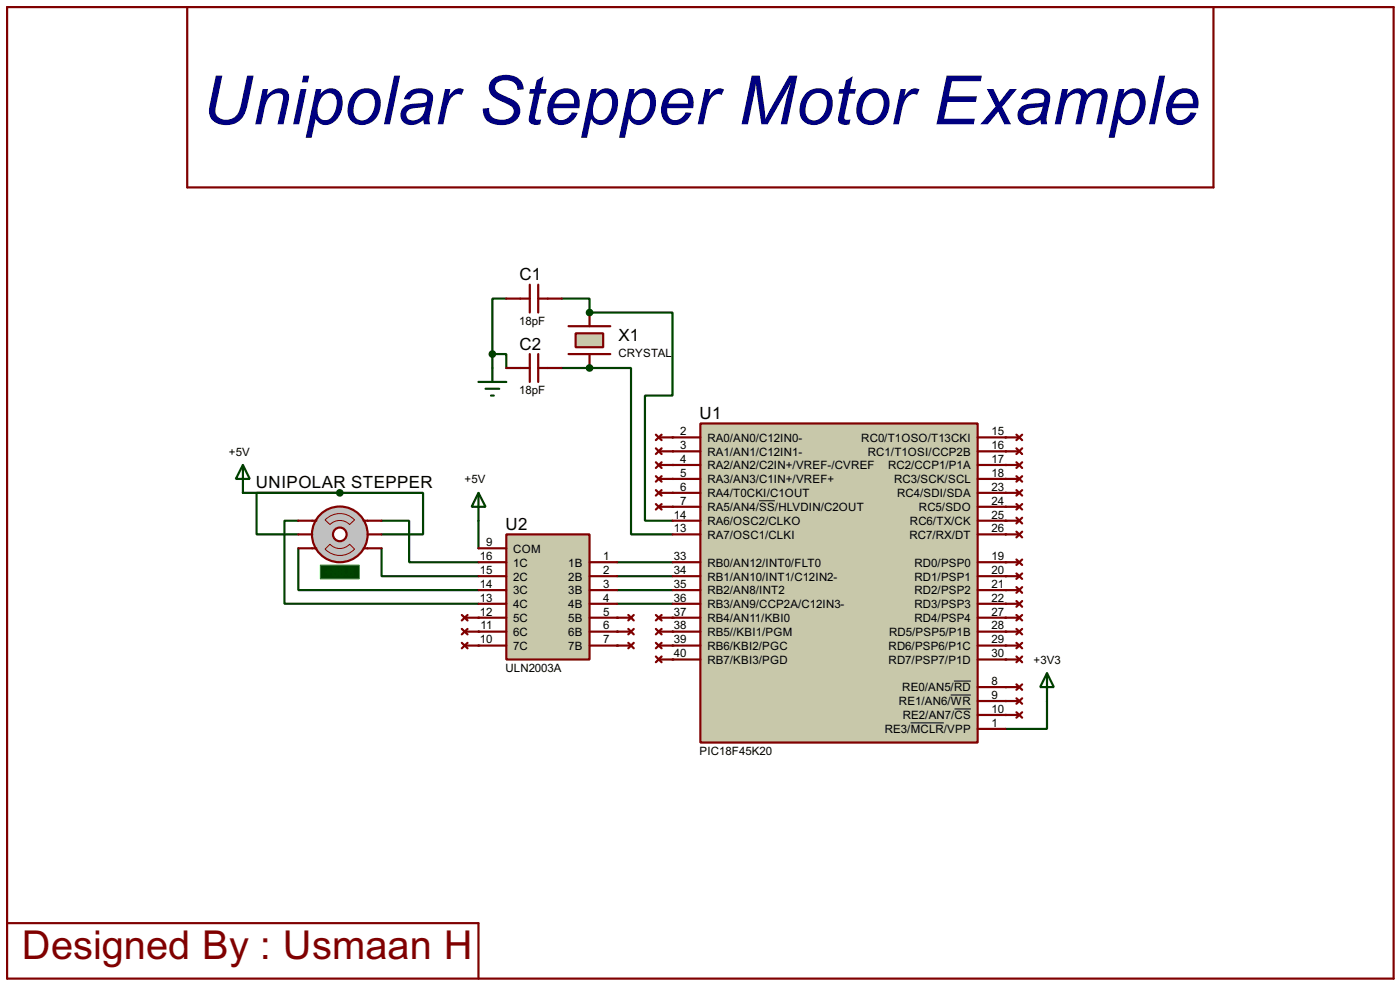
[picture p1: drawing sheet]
<svg xmlns="http://www.w3.org/2000/svg" width="256mm" height="180mm" viewBox="0 0 256 180" stroke-linecap="round" stroke-linejoin="round" font-family="sans-serif">
<path d="M44.5 90.2h17.8M62.3 90.2h-15.3v7.6h7.7M62.3 90.2h15.2v7.6h-7.6" fill="none" stroke="#004000" stroke-width=".4"/>
<circle cx="108" cy="67.4" r=".2" fill="#004000"/>
<path d="M102.9 67.4h5.1" fill="none" stroke="#004000" stroke-width=".4"/>
<circle cx="108" cy="57.2" r=".2" fill="#004000"/>
<path d="M92.8 54.7h-2.6v10.1M102.9 54.7h5.1v2.5M90.2 64.8h2.6v2.6M90.2 64.8v2.6" fill="none" stroke="#004000" stroke-width=".4"/>
<g fill="#004000">
<circle cx="123.2" cy="90.2" r=".2"/>
<circle cx="123.2" cy="92.8" r=".2"/>
</g>
<path d="M108 57.2h15.2v15.2h-5v22.9h5M108 67.4h7.6v30.4h7.6" fill="none" stroke="#004000" stroke-width=".4"/>
<g fill="#004000">
<circle cx="123.2" cy="113.1" r=".2"/>
<circle cx="123.2" cy="115.6" r=".2"/>
<circle cx="123.2" cy="118.2" r=".2"/>
<circle cx="123.2" cy="120.7" r=".2"/>
<circle cx="184.2" cy="80.1" r=".2"/>
<circle cx="184.2" cy="87.7" r=".2"/>
<circle cx="184.2" cy="90.2" r=".2"/>
<circle cx="184.2" cy="92.8" r=".2"/>
<circle cx="184.2" cy="95.3" r=".2"/>
<circle cx="184.2" cy="97.8" r=".2"/>
<circle cx="184.2" cy="102.9" r=".2"/>
<circle cx="184.2" cy="105.5" r=".2"/>
<circle cx="184.2" cy="108" r=".2"/>
<circle cx="184.2" cy="110.5" r=".2"/>
<circle cx="184.2" cy="113.1" r=".2"/>
<circle cx="184.2" cy="115.6" r=".2"/>
<circle cx="184.2" cy="118.2" r=".2"/>
<circle cx="184.2" cy="120.7" r=".2"/>
<circle cx="184.2" cy="125.8" r=".2"/>
<circle cx="184.2" cy="128.3" r=".2"/>
<circle cx="184.2" cy="130.9" r=".2"/>
</g>
<path d="M191.8 128.3v5.1h-7.6" fill="none" stroke="#004000" stroke-width=".4"/>
<g fill="#004000">
<circle cx="184.2" cy="82.6" r=".2"/>
<circle cx="184.2" cy="85.1" r=".2"/>
<circle cx="123.2" cy="80.1" r=".2"/>
<circle cx="123.2" cy="82.6" r=".2"/>
<circle cx="123.2" cy="85.1" r=".2"/>
<circle cx="123.2" cy="87.7" r=".2"/>
</g>
<path d="M54.7 95.3h-2.6v15.2h35.6M69.9 95.3h5.1v7.6h12.7M54.7 100.4v7.6h33M69.9 100.4v5.1h17.8M113.1 102.9h10.1M113.1 105.5h10.1M113.1 108h10.1M113.1 110.5h10.1" fill="none" stroke="#004000" stroke-width=".4"/>
<g fill="#004000">
<circle cx="113.1" cy="113.1" r=".2"/>
<circle cx="87.7" cy="113.1" r=".2"/>
<circle cx="113.1" cy="115.6" r=".2"/>
<circle cx="87.7" cy="115.6" r=".2"/>
<circle cx="113.1" cy="118.2" r=".2"/>
<circle cx="87.7" cy="118.2" r=".2"/>
</g>
<path d="M87.7 90.2l1.3 2.6h-2.6zM87.7 90.2v10.2M191.8 123.2l1.3 2.6h-2.5zM191.8 123.2v5.1" fill="none" stroke="#004000" stroke-width=".4"/>
<circle cx="62.2" cy="97.8" r="5.1" fill="#c0c0c0" stroke="#800000" stroke-width=".4"/>
<circle cx="62.2" cy="97.8" r="1.25" fill="#feffff" stroke="#800000" stroke-width=".4"/>
<path d="M57.2 95.3h.8M66.6 95.3h.8M57.2 100.4h.8M66.6 100.4h.8" fill="none" stroke="#800000" stroke-width=".4"/>
<path d="M58.7 103.4h7.1v2.6h-7.1z" fill="#004000" stroke="#0f0" stroke-width=".2"/>
<path d="M59.6 95.2a3.7 3.7 0 0 1 5.4 0l-.9 .8a2.54 2.54 0 0 0-3.6 0zM59.6 100.5l.9-.9a2.45 2.45 0 0 0 3.6 0l.9 .9a3.7 3.7 0 0 1-5.4 0z" fill="none" stroke="#800000" stroke-width=".18"/>
<g fill="none" stroke="#800000" stroke-width=".4">
<path d="M1.3 1.3h254v177.8h-254zM34.3 1.3v33h188v-33M104.2 59.7h7.6M104.2 64.8h7.6M54.7 97.8h2.5M54.7 95.3h2.5M67.4 97.8h2.5M67.4 95.3h2.5M54.7 100.4h2.5M67.4 100.4h2.5M84.6 112.6l1.1 1M84.6 115.1l1.1 1"/>
<path d="M84.6 117.7l1.1 1M85.1 113.1h2.6M85.1 115.6h2.6M85.1 118.2h2.6M85.7 112.6l-1.1 1M85.7 115.1l-1.1 1M85.7 117.7l-1.1 1M120.2 112.6l1 1M120.2 115.1l1 1M120.2 117.7l1 1M120.7 113.1h2.5M120.7 115.6h2.5"/>
<path d="M120.7 118.2h2.5M121.2 112.6l-1 1M121.2 115.1l-1 1M121.2 117.7l-1 1M120.2 120.2l1 1M120.7 120.7h2.5M121.2 120.2l-1 1M1.3 169h86.4v10.1"/>
</g>
<path d="M44.5 85.1l1.3 2.6h-2.6zM44.5 85.1v5.1" fill="none" stroke="#004000" stroke-width=".4"/>
<circle cx="62.2" cy="90.2" r=".5" fill="#004000" stroke="#004000" stroke-width=".4"/>
<path d="M105.5 61h5v2.6h-5z" fill="#c8c8aa" stroke="#800000" stroke-width=".4"/>
<g fill="none" stroke="#800000" stroke-width=".4">
<path d="M92.8 54.7h4.3M97.1 52.1v5.1M98.6 52.1v5.1M98.6 54.7h4.3M108 57.2v2.5M92.8 67.4h4.3M97.1 64.8v5.1M98.6 64.8v5.1M98.6 67.4h4.3M108 64.8v2.6M120.2 79.6l1 1M121.2 79.6l-1 1"/>
<path d="M186.2 79.6l1.1 1M187.3 79.6l-1.1 1M120.2 82.1l1 1M120.2 84.6l1 1.1M120.2 87.2l1 1M120.2 89.7l1 1M120.2 92.3l1 1M120.7 80.1h2.5M120.7 82.6h2.5M120.7 85.1h2.5M120.7 87.7h2.5M120.7 90.2h2.5"/>
<path d="M120.7 92.8h2.5M121.2 82.1l-1 1M121.2 84.6l-1 1.1M121.2 87.2l-1 1M121.2 89.7l-1 1M121.2 92.3l-1 1M184.2 80.1h2.5M184.2 82.6h2.5M184.2 85.1h2.5M184.2 87.7h2.5M184.2 90.2h2.5M184.2 92.8h2.5"/>
<path d="M184.2 97.8h2.5M184.2 95.3h2.5M186.2 97.3l1.1 1.1M186.2 94.8l1.1 1M186.2 92.3l1.1 1M186.2 89.7l1.1 1M186.2 87.2l1.1 1M186.2 84.6l1.1 1.1M186.2 82.1l1.1 1M187.3 97.3l-1.1 1.1M187.3 94.8l-1.1 1M187.3 92.3l-1.1 1"/>
<path d="M187.3 89.7l-1.1 1M187.3 87.2l-1.1 1M187.3 84.6l-1.1 1.1M187.3 82.1l-1.1 1M184.2 118.2h2.5M184.2 115.6h2.5M184.2 113.1h2.5M184.2 110.5h2.5M184.2 108h2.5M184.2 105.5h2.5M184.2 102.9h2.5M186.2 117.7l1.1 1"/>
<path d="M186.2 115.1l1.1 1M186.2 112.6l1.1 1M186.2 110l1.1 1.1M186.2 107.5l1.1 1M186.2 105l1.1 1M186.2 102.4l1.1 1M187.3 117.7l-1.1 1M187.3 115.1l-1.1 1M187.3 112.6l-1.1 1M187.3 110l-1.1 1.1M187.3 107.5l-1.1 1M187.3 105l-1.1 1"/>
<path d="M187.3 102.4l-1.1 1M184.2 120.7h2.5M184.2 125.8h2.5M184.2 128.3h2.5M184.2 130.9h2.5M186.2 120.2l1.1 1M186.2 125.3l1.1 1M186.2 127.8l1.1 1M186.2 130.4l1.1 1M187.3 120.2l-1.1 1M187.3 125.3l-1.1 1M187.3 127.8l-1.1 1"/>
<path d="M187.3 130.4l-1.1 1"/>
</g>
<g fill="#004000" stroke="#004000" stroke-width=".4">
<circle cx="108" cy="67.4" r=".5"/>
<circle cx="108" cy="57.2" r=".5"/>
<circle cx="90.2" cy="64.8" r=".5"/>
</g>
<path d="M87.7 69.9h5.1M89 71.2h2.5M90 72.4h.5M90.2 67.4v2.5" fill="none" stroke="#004000" stroke-width=".4"/>
<path d="M128.3 77.5h50.8v58.4h-50.8z" fill="#c8c8aa" stroke="#800000" stroke-width=".4"/>
<g fill="none" stroke="#800000" stroke-width=".4">
<path d="M123.2 90.2h5.1M123.2 92.8h5.1M123.2 95.3h5.1M123.2 97.8h5.1M123.2 80.1h5.1M123.2 87.7h5.1M123.2 82.6h5.1M123.2 85.1h5.1M179.1 90.2h5.1M179.1 92.8h5.1M179.1 95.3h5.1M179.1 97.8h5.1"/>
<path d="M179.1 80.1h5.1M179.1 87.7h5.1M179.1 82.6h5.1M179.1 85.1h5.1M113.1 113.1h2.5M113.1 115.6h2.5M113.1 118.2h2.5M115.1 112.6l1 1M115.1 115.1l1 1M115.1 117.7l1 1M116.1 112.6l-1 1M116.1 115.1l-1 1"/>
<path d="M116.1 117.7l-1 1M123.2 102.9h5.1M123.2 105.5h5.1M123.2 108h5.1M123.2 110.5h5.1M123.2 113.1h5.1M123.2 115.6h5.1M123.2 118.2h5.1M179.1 102.9h5.1M179.1 105.5h5.1M179.1 108h5.1M179.1 110.5h5.1"/>
<path d="M179.1 113.1h5.1M179.1 115.6h5.1M179.1 118.2h5.1M123.2 120.7h5.1M179.1 120.7h5.1M179.1 125.8h5.1M179.1 128.3h5.1M179.1 130.9h5.1M179.1 133.4h5.1"/>
</g>
<path d="M139.1 91.7h2.9M166.8 132.3h6.1M174.2 127.2h3.7M174.8 124.7h3.1M174.9 129.8h3" fill="none" stroke="#000" stroke-width=".18"/>
<path d="M92.8 97.8h15.2v22.9h-15.2z" fill="#c8c8aa" stroke="#800000" stroke-width=".4"/>
<g fill="none" stroke="#800000" stroke-width=".4">
<path d="M87.7 102.9h5.1M87.7 105.5h5.1M87.7 108h5.1M87.7 110.5h5.1M87.7 113.1h5.1M87.7 115.6h5.1M87.7 118.2h5.1M87.7 100.4h5.1M108 102.9h5.1M108 105.5h5.1M108 108h5.1M108 110.5h5.1"/>
<path d="M108 113.1h5.1M108 115.6h5.1M108 118.2h5.1"/>
</g>
<text font-size="13.9" fill="#000080" x="37.1" y="22.8">Unipolar Stepper Motor Example</text>
<text font-size="8.2" fill="#800000" x="4" y="175.6">Designed By : Usmaan H</text>
<g font-size="3.5">
<text x="95.2" y="51.3">C1</text>
<text x="95.2" y="64">C2</text>
<text x="113.3" y="62.4">X1</text>
<text x="128.2" y="76.7">U1</text>
<text x="46.9" y="89.3">UNIPOLAR STEPPER</text>
<text x="92.6" y="97">U2</text>
</g>
<g font-size="2.4">
<text x="95.1" y="59.4">18pF</text>
<text x="113.3" y="65.4">CRYSTAL</text>
<text x="95.1" y="72.1">18pF</text>
<text x="42" y="83.4">+5V</text>
<text x="124.6" y="79.7">2</text>
<text x="124.6" y="82.2">3</text>
<text x="129.6" y="80.8">RA0/AN0/C12IN0-</text>
<text x="129.6" y="83.4">RA1/AN1/C12IN1-</text>
<text x="157.8" y="80.8">RC0/T1OSO/T13CKI</text>
<text x="159" y="83.4">RC1/T1OSI/CCP2B</text>
<text x="181.7" y="79.7">15</text>
<text x="181.7" y="82.2">16</text>
<text x="85.1" y="88.5">+5V</text>
<text x="124.6" y="89.8">6</text>
<text x="124.6" y="84.7">4</text>
<text x="124.6" y="87.3">5</text>
<text x="129.6" y="85.9">RA2/AN2/C2IN+/VREF-/CVREF</text>
<text x="129.6" y="88.5">RA3/AN3/C1IN+/VREF+</text>
<text x="162.7" y="85.9">RC2/CCP1/P1A</text>
<text x="163.8" y="88.5">RC3/SCK/SCL</text>
<text x="181.7" y="87.3">18</text>
<text x="181.7" y="89.8">23</text>
<text x="181.7" y="84.7">17</text>
<text x="123.5" y="94.9">14</text>
<text x="124.6" y="92.4">7</text>
<text x="129.6" y="91">RA4/T0CKI/C1OUT</text>
<text x="129.6" y="93.6">RA5/AN4/SS/HLVDIN/C2OUT</text>
<text x="164.3" y="91">RC4/SDI/SDA</text>
<text x="168.3" y="93.6">RC5/SDO</text>
<text x="181.7" y="92.4">24</text>
<text x="181.7" y="94.9">25</text>
<text x="89.1" y="100">9</text>
<text x="94" y="101.2">COM</text>
<text x="123.5" y="97.4">13</text>
<text x="129.6" y="96.1">RA6/OSC2/CLKO</text>
<text x="129.6" y="98.6">RA7/OSC1/CLKI</text>
<text x="166.6" y="98.6">RC7/RX/DT</text>
<text x="166.7" y="96.1">RC6/TX/CK</text>
<text x="181.7" y="97.4">26</text>
<text x="87.9" y="102.5">16</text>
<text x="87.9" y="105.1">15</text>
<text x="87.9" y="107.6">14</text>
<text x="94" y="103.7">1C</text>
<text x="94" y="106.3">2C</text>
<text x="104.1" y="103.7">1B</text>
<text x="104.1" y="106.3">2B</text>
<text x="110.5" y="102.5">1</text>
<text x="110.5" y="105.1">2</text>
<text x="110.5" y="107.6">3</text>
<text x="123.5" y="102.5">33</text>
<text x="123.5" y="105.1">34</text>
<text x="123.5" y="107.6">35</text>
<text x="129.6" y="103.7">RB0/AN12/INT0/FLT0</text>
<text x="129.6" y="106.3">RB1/AN10/INT1/C12IN2-</text>
<text x="167.5" y="103.7">RD0/PSP0</text>
<text x="167.5" y="106.3">RD1/PSP1</text>
<text x="181.7" y="102.5">19</text>
<text x="181.7" y="105.1">20</text>
<text x="181.7" y="107.6">21</text>
<text x="87.9" y="110.1">13</text>
<text x="87.9" y="112.7">12</text>
<text x="94" y="108.8">3C</text>
<text x="94" y="111.3">4C</text>
<text x="94" y="113.9">5C</text>
<text x="104.1" y="108.8">3B</text>
<text x="104.1" y="111.3">4B</text>
<text x="104.1" y="113.9">5B</text>
<text x="110.5" y="110.1">4</text>
<text x="110.5" y="112.7">5</text>
<text x="123.5" y="110.1">36</text>
<text x="123.5" y="112.7">37</text>
<text x="129.6" y="108.8">RB2/AN8/INT2</text>
<text x="129.6" y="111.3">RB3/AN9/CCP2A/C12IN3-</text>
<text x="129.6" y="113.9">RB4/AN11/KBI0</text>
<text x="167.5" y="108.8">RD2/PSP2</text>
<text x="167.5" y="111.3">RD3/PSP3</text>
<text x="167.5" y="113.9">RD4/PSP4</text>
<text x="181.7" y="110.1">22</text>
<text x="181.7" y="112.7">27</text>
<text x="87.9" y="117.8">10</text>
<text x="88.1" y="115.2">11</text>
<text x="94" y="116.4">6C</text>
<text x="94" y="119">7C</text>
<text x="104.1" y="116.4">6B</text>
<text x="104.1" y="119">7B</text>
<text x="110.5" y="115.2">6</text>
<text x="110.5" y="117.8">7</text>
<text x="123.5" y="115.2">38</text>
<text x="123.5" y="117.8">39</text>
<text x="129.6" y="116.4">RB5//KBI1/PGM</text>
<text x="129.6" y="119">RB6/KBI2/PGC</text>
<text x="162.8" y="119">RD6/PSP6/P1C</text>
<text x="162.9" y="116.4">RD5/PSP5/P1B</text>
<text x="181.7" y="115.2">28</text>
<text x="181.7" y="117.8">29</text>
<text x="92.6" y="122.9">ULN2003A</text>
<text x="123.5" y="120.3">40</text>
<text x="129.6" y="121.5">RB7/KBI3/PGD</text>
<text x="162.8" y="121.5">RD7/PSP7/P1D</text>
<text x="181.7" y="120.3">30</text>
<text x="181.7" y="125.4">8</text>
<text x="189.4" y="121.5">+3V3</text>
<text x="164.7" y="129.1">RE1/AN6/WR</text>
<text x="165.3" y="126.6">RE0/AN5/RD</text>
<text x="165.4" y="131.7">RE2/AN7/CS</text>
<text x="181.7" y="127.9">9</text>
<text x="181.7" y="130.5">10</text>
<text x="162.1" y="134.2">RE3/MCLR/VPP</text>
<text x="181.7" y="133">1</text>
<text x="128.1" y="138.1">PIC18F45K20</text>
</g>
<text font-size="2.4" fill="#008000" x="59.6" y="105.5">+88.8</text>
</svg>
